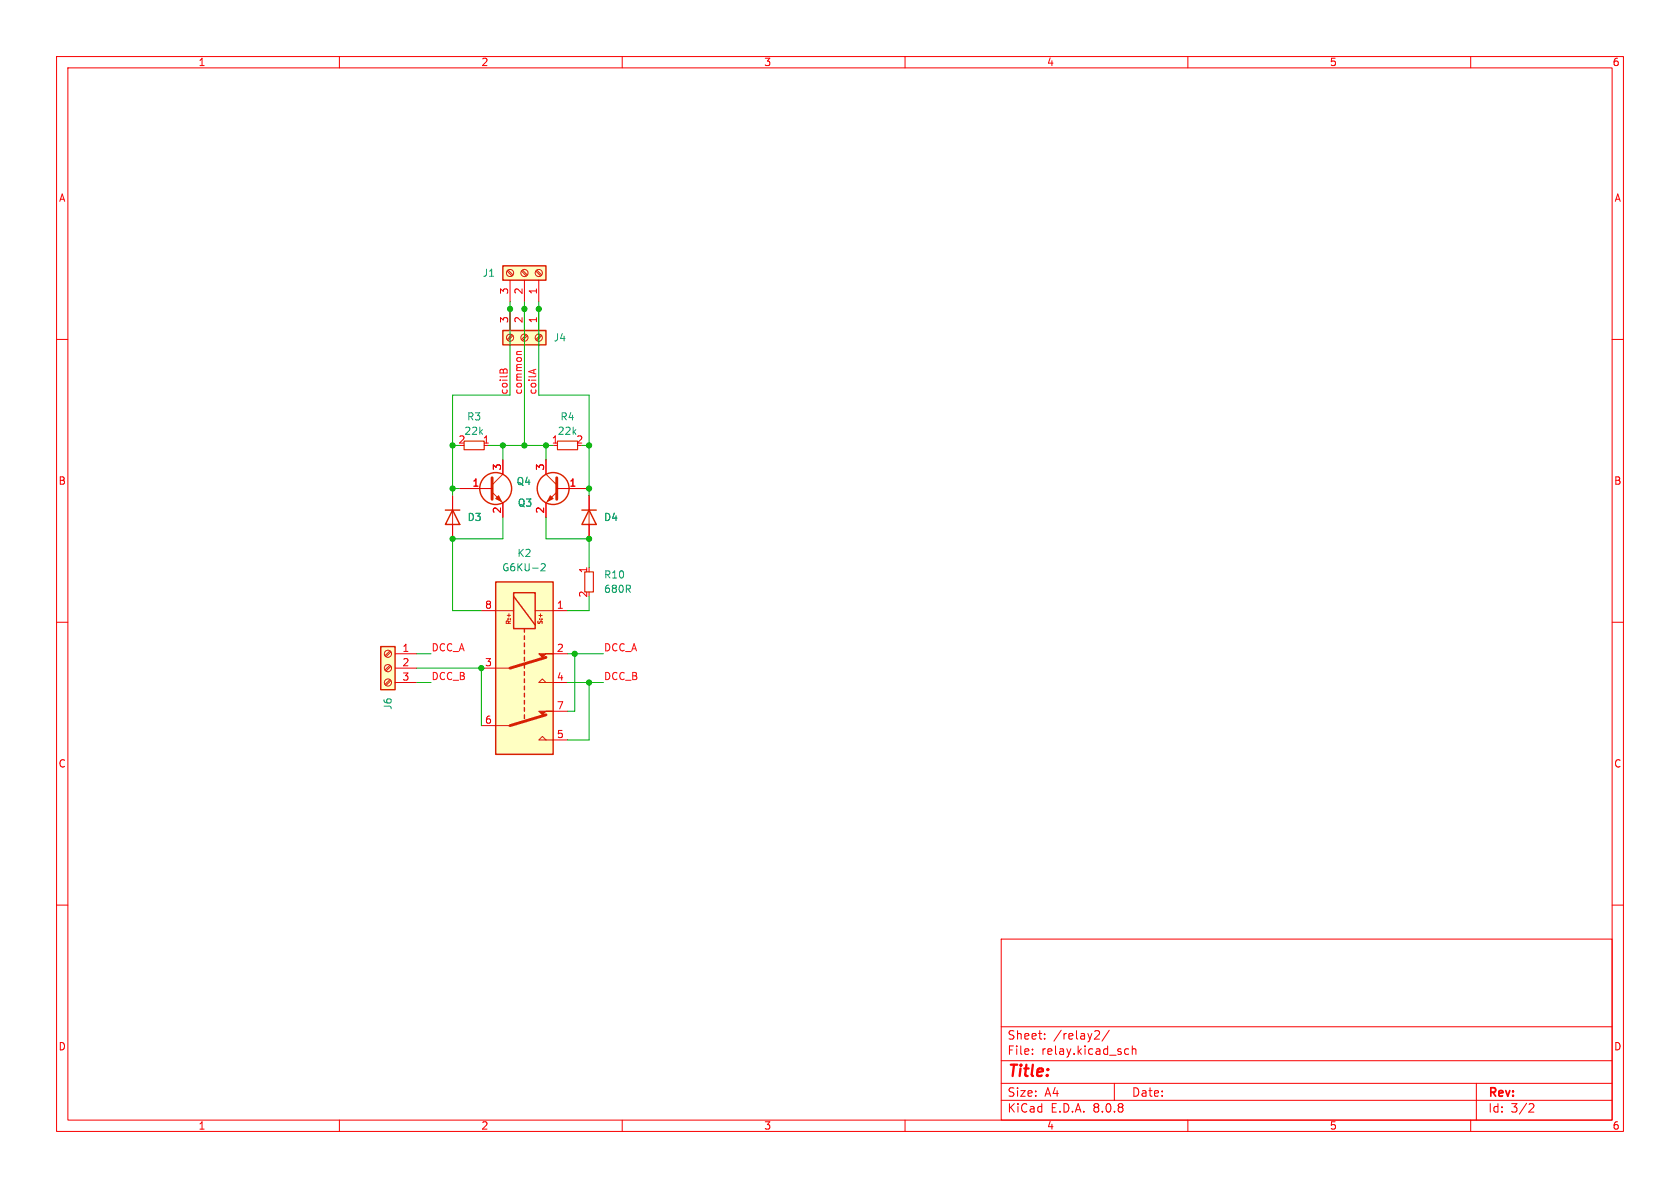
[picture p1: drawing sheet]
<svg xmlns="http://www.w3.org/2000/svg" width="297mm" height="210mm" viewBox="0 0 297 210" stroke-linecap="round" stroke-linejoin="round" font-family="sans-serif">
<g fill="none" stroke="#f90000" stroke-width=".18">
<path d="M10 10h277v190h-277zM12 12h273v186h-273zM60 10v2M110 10v2M160 10v2M210 10v2M260 10v2M10 60h2M285 60h2M10 110h2M285 110h2M10 160h2"/>
<path d="M177 166h108v32h-108zM285 160h2M60 198v2M110 198v2M160 198v2M177 194.5h108M177 191.5h108M177 187.5h108M177 181.5h108M182.5 186.3v.1M182.5 185.5v.1M184.7 183.6v.1"/>
<path d="M184.7 182.8v.1M193.7 182.2l.5 .1 .2 .3-.9 1.1h.9M196.1 182.1l-1.3 2M197 191.5v3M199 186.3h.5M199 185.5h.5M200.2 185.5l.2-.1 .3 .1 .1 .9M200.2 184.9v1.5M210 198v2M260 198v2M261 191.5v6.5M270.5 195.1l.5 .1 .2 .3-1 1.1h1"/>
</g>
<path d="M67.3 114.3h2.5v7.6h-2.5z" fill="#ffffc2"/>
<path d="M67.3 114.3h2.5v7.6h-2.5z" fill="none" stroke="#d72100" stroke-width=".25"/>
<g fill="none" stroke="#d72100" stroke-width=".18">
<path d="M68.9 117.6l-.8 .8M68.9 115.1l-.8 .8M69.1 117.8l-.9 .8M69.1 115.2l-.9 .9M68.9 120.1l-.8 .9M69.1 120.3l-.9 .9"/>
<circle cx="68.6" cy="118.1" r=".63"/>
<circle cx="68.6" cy="115.6" r=".63"/>
<circle cx="68.6" cy="120.6" r=".63"/>
</g>
<path d="M69.8 115.6h3.9M69.8 118.1h3.9M69.8 120.7h3.9" fill="none" stroke="#df0000" stroke-width=".18"/>
<path d="M88.9 47h7.6v2.5h-7.6z" fill="#ffffc2"/>
<g fill="none" stroke="#d72100" stroke-width=".25">
<path d="M88.9 47h7.6v2.5h-7.6zM78.7 90.2h2.6M80 90.2l1.3 2.5h-2.6zM102.9 90.2h2.5M104.1 90.2l1.3 2.5h-2.5z"/>
<circle cx="97.8" cy="86.4" r="2.82"/>
</g>
<g fill="none" stroke="#d72100" stroke-width=".18">
<path d="M89.7 47.9l.8 .9M89.8 47.8l.9 .8M92.2 47.9l.8 .9M92.4 47.8l.8 .8M94.7 47.9l.9 .9M94.9 47.8l.9 .8M80 90.2v2.5M96.5 83.8l1.9 1.9M98.4 87l-1.9 1.9M104.1 90.2v2.5"/>
<circle cx="90.2" cy="48.3" r=".63"/>
<circle cx="92.7" cy="48.3" r=".63"/>
<circle cx="95.2" cy="48.3" r=".63"/>
</g>
<path d="M90.2 49.5v3.8M92.7 49.5v3.8M95.2 49.5v3.8M80 87.6v2.6M80 92.7v2.6M96.5 81.3v2.5M96.5 88.9v2.5M98.4 86.4h5.7M104.1 87.6v2.6M104.1 92.7v2.6" fill="none" stroke="#df0000" stroke-width=".18"/>
<path d="M98.4 84.5v3.8" fill="none" stroke="#d72100" stroke-width=".51"/>
<path d="M97.3 87.6l.5 .5-1 .5z" fill="#d72100" stroke="#d72100" stroke-width=".18"/>
<path d="M98.6 78h3.5v1.5h-3.5z" fill="none" stroke="#d72100" stroke-width=".2"/>
<path d="M88.9 58.4h7.6v2.6h-7.6z" fill="#ffffc2"/>
<g fill="none" stroke="#d72100" stroke-width=".25">
<path d="M88.9 58.4h7.6v2.6h-7.6z"/>
<circle cx="87.6" cy="86.4" r="2.82"/>
</g>
<g fill="none" stroke="#d72100" stroke-width=".18">
<path d="M90.5 59.2l-.8 .8M90.7 59.3l-.9 .9M93 59.2l-.8 .8M93.2 59.3l-.8 .9M95.6 59.2l-.9 .8M95.8 59.3l-.9 .9M87 87l1.9 1.9M88.9 83.8l-1.9 1.9"/>
<circle cx="90.2" cy="59.7" r=".63"/>
<circle cx="92.7" cy="59.7" r=".63"/>
<circle cx="95.2" cy="59.7" r=".63"/>
</g>
<path d="M90.2 54.6v3.8M92.7 54.6v3.8M95.2 54.6v3.8M81.3 86.4h5.7M88.9 81.3v2.5M88.9 88.9v2.5" fill="none" stroke="#df0000" stroke-width=".18"/>
<path d="M82 78h3.6v1.5h-3.6zM103.4 101.1h1.5v3.5h-1.5z" fill="none" stroke="#d72100" stroke-width=".2"/>
<path d="M87 84.5v3.8" fill="none" stroke="#d72100" stroke-width=".51"/>
<path d="M87.6 88.1l.5-.5 .5 1z" fill="#d72100" stroke="#d72100" stroke-width=".18"/>
<path d="M87.6 102.9h10.2v30.5h-10.2z" fill="#ffffc2"/>
<g fill="none" stroke="#d72100" stroke-width=".25">
<path d="M87.6 102.9h10.2v30.5h-10.2zM90.8 104.8h3.8v6.3h-3.8zM90.8 105.4l3.8 5.1M92.7 111.1v.7M92.7 112.4v.6M92.7 113.7v.6M92.7 114.9v.7M92.7 116.2v.6M92.7 117.5v.6M92.7 118.7v.7M92.7 120v.7M92.7 121.3v.6"/>
<path d="M92.7 122.6v.6M92.7 123.8v.7M92.7 125.1v.6M92.7 126.4v.6"/>
</g>
<path d="M87.6 108h3.2M87.6 118.1h2.6M90 108.5v.6M94.6 108h3.2M95.6 108.5v.6M87.6 128.3h2.6M96.5 120.7l-.6-.7-.7 .7h2.6M96.5 130.8l-.6-.6-.7 .6h2.6" fill="none" stroke="#d72100" stroke-width=".18"/>
<path d="M96.5 116.2l-6.3 1.9M96.5 126.4l-6.3 1.9" fill="none" stroke="#d72100" stroke-width=".51"/>
<g fill="#d72100" stroke="#d72100" stroke-width=".18">
<path d="M95.2 115.6h2.6h-1.3l-.6 .6z"/>
<path d="M95.2 125.7h2.6h-1.3l-.6 .7z"/>
</g>
<g fill="none" stroke="#df0000" stroke-width=".18">
<path d="M80 87.6v2.6M80 92.7v2.6M81.3 86.4h5.7M88.9 81.3v2.5M88.9 88.9v2.5M96.5 81.3v2.5M96.5 88.9v2.5M98.4 86.4h5.7M104.1 87.6v2.6M104.1 92.7v2.6M85.1 108h2.5M85.1 118.1h2.5"/>
<path d="M97.8 108h2.5M97.8 115.6h2.5M85.1 128.3h2.5M97.8 120.7h2.5M97.8 130.8h2.5M97.8 125.7h2.5"/>
</g>
<path d="M95.7 99.8l.5-.2 .2 .4-.8 .9h.8" fill="none" stroke="#008e8e" stroke-width=".18"/>
<path d="M88.4 65.5l.2-.2 .4 .2 .1-.2 .3-.1 .3 .3v.4M92.2 62.1l-.8 .1v.4M94.4 65.4v.6M94.7 65.3l-1.2 .4" fill="none" stroke="#f70b18" stroke-width=".18"/>
<g fill="none" stroke="#00b200" stroke-width=".18">
<path d="M90.2 53.3v16.6h-10.2v17.7M92.7 53.3v25.4M95.2 53.3v16.6h8.9v17.7M80 78.7h1.3M86.4 78.7h11.4M88.9 78.7v2.6M96.5 78.7v2.6M102.9 78.7h1.2M80 86.4h1.3M88.9 91.4v3.9h-8.9v12.7h5.1M96.5 91.4v3.9h7.6v5M73.7 115.6h2.5"/>
<path d="M73.7 118.1h11.4v10.2M100.3 115.6h6.4M101.6 115.6v10.1h-1.3M104.1 105.4v2.6h-3.8M73.7 120.7h2.5M100.3 120.7h6.4M104.1 120.7v10.1h-3.8"/>
</g>
<g fill="#00a400" stroke="#00a400" stroke-width=".18">
<circle cx="88.9" cy="78.7" r=".46"/>
<circle cx="96.5" cy="78.7" r=".46"/>
<circle cx="92.7" cy="78.7" r=".46"/>
<circle cx="80" cy="86.4" r=".46"/>
<circle cx="95.2" cy="54.6" r=".46"/>
<circle cx="90.2" cy="54.6" r=".46"/>
<circle cx="80" cy="78.7" r=".46"/>
<circle cx="92.7" cy="54.6" r=".46"/>
<circle cx="80" cy="95.3" r=".46"/>
<circle cx="104.1" cy="78.7" r=".46"/>
<circle cx="104.1" cy="95.3" r=".46"/>
<circle cx="104.1" cy="86.4" r=".46"/>
<circle cx="104.1" cy="120.7" r=".46"/>
<circle cx="101.6" cy="115.6" r=".46"/>
<circle cx="85.1" cy="118.1" r=".46"/>
</g>
<text font-size="2.8" fill="#f90000" x="178" y="190.9">Title:</text>
<g font-size="2.1" fill="#f90000">
<text x="178" y="184">Sheet:</text>
<text x="186.2" y="184">/relay2/</text>
<text x="178" y="186.7">File:</text>
<text x="184.1" y="186.7">relay.kicad_sch</text>
<text x="178" y="196.9">KiCad</text>
<text x="178" y="194.1">Size:</text>
<text x="184.7" y="194.1">A4</text>
<text x="185.7" y="196.9">E.D.A.</text>
<text x="193.3" y="196.9">8.0.8</text>
<text x="200" y="194.1">Date:</text>
<text x="263" y="194.3">Rev:</text>
<text x="263" y="196.9">Id:</text>
<text x="267.1" y="196.9">3/2</text>
</g>
<g font-size="1.8" fill="#f90000">
<text x="35" y="11.9">1</text>
<text x="85" y="11.9">2</text>
<text x="135" y="11.9">3</text>
<text x="185" y="11.9">4</text>
<text x="235" y="11.9">5</text>
<text x="285" y="11.9">6</text>
<text x="10.3" y="35.9">A</text>
<text x="285.3" y="35.9">A</text>
<text x="10.3" y="85.9">B</text>
<text x="285.3" y="85.9">B</text>
<text x="10.3" y="135.9">C</text>
<text x="285.3" y="135.9">C</text>
<text x="10.3" y="185.9">D</text>
<text x="285.3" y="185.9">D</text>
<text x="35" y="199.9">1</text>
<text x="85" y="199.9">2</text>
<text x="135" y="199.9">3</text>
<text x="185" y="199.9">4</text>
<text x="235" y="199.9">5</text>
<text x="285" y="199.9">6</text>
</g>
<g font-size="1.8" fill="#00a0a0">
<text x="85.2" y="49.1">J1</text>
<text x="97.8" y="60.6">J4</text>
<text x="82.5" y="74.5">R3</text>
<text x="99" y="74.5">R4</text>
<text x="91.2" y="86">Q4</text>
<text x="91.4" y="89.8">Q3</text>
<text x="82.6" y="92.3">D3</text>
<text x="106.7" y="92.3">D4</text>
<text x="91.4" y="98.7">K2</text>
<text x="106.7" y="102.5">R10</text>
<text x="69.4" y="125.6" transform="rotate(-90 69.4 125.6)">J6</text>
</g>
<g font-size="1.8" fill="#e70000">
<text x="89.9" y="52.1" transform="rotate(-90 89.9 52.1)">3</text>
<text x="92.5" y="52.1" transform="rotate(-90 92.5 52.1)">2</text>
<text x="95" y="52.1" transform="rotate(-90 95 52.1)">1</text>
<text x="89.9" y="57.2" transform="rotate(-90 89.9 57.2)">3</text>
<text x="92.5" y="57.2" transform="rotate(-90 92.5 57.2)">2</text>
<text x="95" y="57.2" transform="rotate(-90 95 57.2)">1</text>
<text x="81" y="78.5">2</text>
<text x="85.3" y="78.5">1</text>
<text x="88.6" y="83.3" transform="rotate(-90 88.6 83.3)">3</text>
<text x="96.3" y="83.3" transform="rotate(-90 96.3 83.3)">3</text>
<text x="97.5" y="78.5">1</text>
<text x="101.8" y="78.5">2</text>
<text x="83.4" y="86.1">1</text>
<text x="100.6" y="86.1">1</text>
<text x="88.6" y="90.9" transform="rotate(-90 88.6 90.9)">2</text>
<text x="96.3" y="90.9" transform="rotate(-90 96.3 90.9)">2</text>
<text x="103.9" y="101.4" transform="rotate(-90 103.9 101.4)">1</text>
<text x="85.7" y="107.7">8</text>
<text x="98.4" y="107.7">1</text>
<text x="103.9" y="105.7" transform="rotate(-90 103.9 105.7)">2</text>
<text x="71" y="115.3">1</text>
<text x="71" y="117.9">2</text>
<text x="85.7" y="117.9">3</text>
<text x="98.4" y="115.3">2</text>
<text x="71" y="120.4">3</text>
<text x="98.4" y="120.4">4</text>
<text x="98.4" y="125.5">7</text>
<text x="85.7" y="128">6</text>
<text x="98.4" y="130.6">5</text>
</g>
<g font-size="1.8" fill="#f70b18">
<text x="89.8" y="69.9" transform="rotate(-90 89.8 69.9)">coilB</text>
<text x="92.4" y="69.9" transform="rotate(-90 92.4 69.9)">common</text>
<text x="94.9" y="69.9" transform="rotate(-90 94.9 69.9)">coilA</text>
<text x="76.2" y="115.2">DCC_A</text>
<text x="106.7" y="115.2">DCC_A</text>
<text x="76.2" y="120.3">DCC_B</text>
<text x="106.7" y="120.3">DCC_B</text>
</g>
<g font-size="1.8" fill="#008e8e">
<text x="82" y="77.1">22k</text>
<text x="98.5" y="77.1">22k</text>
<text x="88.7" y="101.2">G6KU-2</text>
<text x="106.7" y="105">680R</text>
</g>
<g font-size="1.1" fill="#d72100">
<text x="90.5" y="110.5" transform="rotate(-90 90.5 110.5)">R:+</text>
<text x="96.1" y="110.5" transform="rotate(-90 96.1 110.5)">S:+</text>
</g>
</svg>
